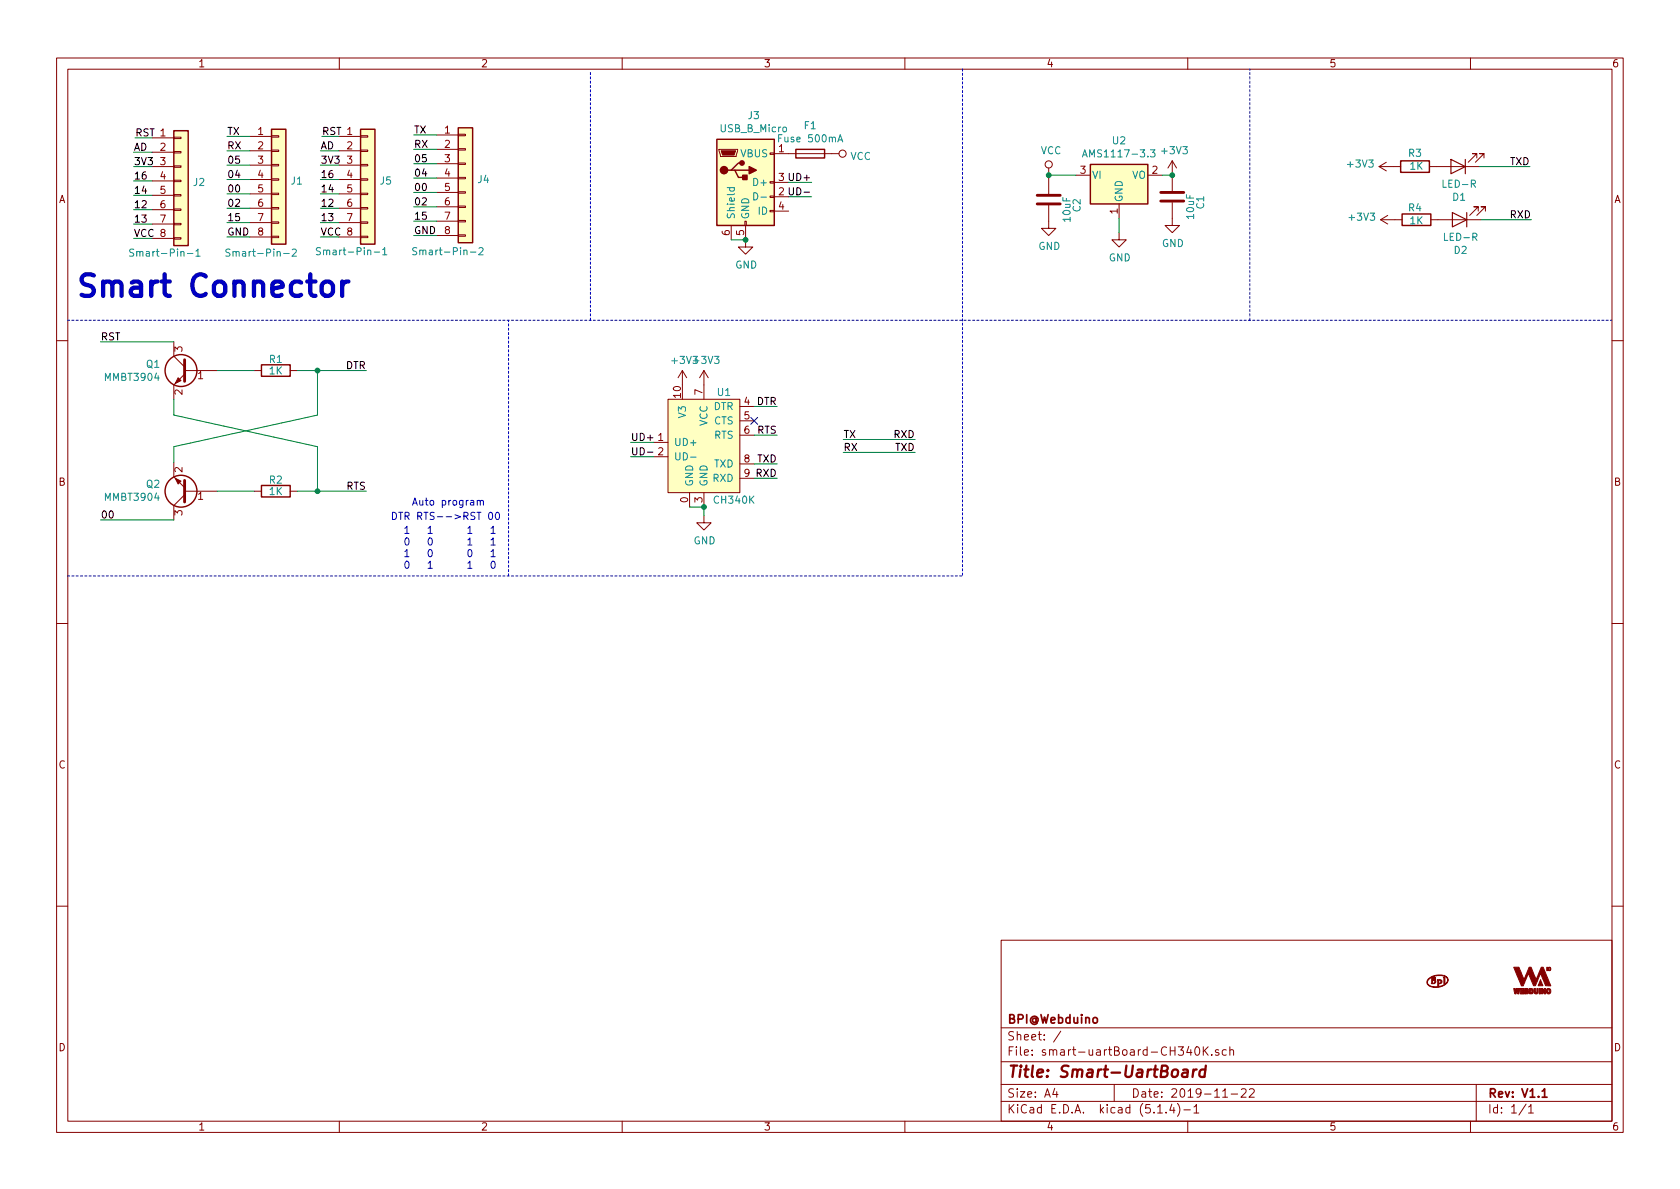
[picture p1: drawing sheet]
EESchema Schematic File Version 4
LIBS:smart-uartBoard-CH340K-cache
EELAYER 30 0
EELAYER END
$Descr A4 11693 8268
encoding utf-8
Sheet 1 1
Title "Smart-UartBoard"
Date "2019-11-22"
Rev "V1.1"
Comp "BPI@Webduino"
Comment1 ""
Comment2 ""
Comment3 ""
Comment4 ""
$EndDescr
$Comp
L Connector_Generic:Conn_01x08 J2
U 1 1
P 1260 1250
F 0 "J2" H 1340 1242 50  0000 L CNN
F 1 "Smart-Pin-1" H 890 750 50  0000 L CNN
F 2 "Pin_Headers:Pin_Header_Straight_1x08_Pitch2.54mm" H 1260 1250 50  0001 C CNN
F 3 "~" H 1260 1250 50  0001 C CNN
	1    1260 1250
	1    0    0    -1  
$EndComp
$Comp
L Connector_Generic:Conn_01x08 J1
U 1 1
P 1940 1240
F 0 "J1" H 2020 1232 50  0000 L CNN
F 1 "Smart-Pin-2" H 1560 730 50  0000 L CNN
F 2 "Pin_Headers:Pin_Header_Straight_1x08_Pitch2.54mm" H 1940 1240 50  0001 C CNN
F 3 "~" H 1940 1240 50  0001 C CNN
	1    1940 1240
	1    0    0    -1  
$EndComp
Wire Wire Line
	1740 940  1580 940 
Wire Wire Line
	1740 1040 1580 1040
Wire Wire Line
	1740 1140 1580 1140
Wire Wire Line
	1740 1240 1580 1240
Wire Wire Line
	1740 1340 1580 1340
Wire Wire Line
	1740 1440 1580 1440
Wire Wire Line
	1740 1540 1580 1540
Wire Wire Line
	1740 1640 1580 1640
Wire Wire Line
	1060 950  940  950 
Wire Wire Line
	1060 1050 930  1050
Wire Wire Line
	1060 1150 930  1150
Wire Wire Line
	1060 1250 930  1250
Wire Wire Line
	1060 1350 930  1350
Wire Wire Line
	1060 1450 930  1450
Wire Wire Line
	1060 1550 930  1550
Wire Wire Line
	1060 1650 930  1650
Text Label 1580 940  0    50   ~ 0
TX
Text Label 1580 1040 0    50   ~ 0
RX
Text Label 1580 1140 0    50   ~ 0
05
Text Label 1580 1240 0    50   ~ 0
04
Text Label 1580 1340 0    50   ~ 0
00
Text Label 1580 1440 0    50   ~ 0
02
Text Label 1580 1540 0    50   ~ 0
15
Text Label 1580 1640 0    50   ~ 0
GND
Text Label 940  950  0    50   ~ 0
RST
Text Label 930  1050 0    50   ~ 0
AD
Text Label 930  1150 0    50   ~ 0
3V3
Text Label 930  1250 0    50   ~ 0
16
Text Label 930  1350 0    50   ~ 0
14
Text Label 930  1450 0    50   ~ 0
12
Text Label 930  1550 0    50   ~ 0
13
Text Label 930  1650 0    50   ~ 0
VCC
Text Notes 520  2080 0    150  ~ 30
Smart Connector
Wire Wire Line
	4550 3070 4390 3070
Wire Wire Line
	4550 3170 4390 3170
Text Label 4390 3070 0    50   ~ 0
UD+
Text Label 4390 3170 0    50   ~ 0
UD-
Wire Wire Line
	5250 2820 5410 2820
Wire Wire Line
	5250 3020 5410 3020
NoConn ~ 5250 2920
Wire Wire Line
	5250 3220 5410 3220
Wire Wire Line
	5250 3320 5410 3320
Text Label 5410 3320 2    50   ~ 0
RXD
Text Label 5410 3220 2    50   ~ 0
TXD
Text Label 5410 2820 2    50   ~ 0
DTR
Text Label 5410 3020 2    50   ~ 0
RTS
$Comp
L Connector:USB_B_Micro J3
U 1 1
P 5190 1260
F 0 "J3" H 5247 1727 50  0000 C CNN
F 1 "USB_B_Micro" H 5247 1636 50  0000 C CNN
F 2 "Connector_USB:USB_Micro-B_Molex-105017-0001" H 5340 1210 50  0001 C CNN
F 3 "~" H 5340 1210 50  0001 C CNN
	1    5190 1260
	1    0    0    -1  
$EndComp
Wire Wire Line
	5490 1360 5650 1360
Wire Wire Line
	5490 1260 5650 1260
Text Label 5650 1260 2    50   ~ 0
UD+
Text Label 5650 1360 2    50   ~ 0
UD-
$Comp
L power:VCC #PWR0106
U 1 1
P 5790 1060
F 0 "#PWR0106" H 5790 910 50  0001 C CNN
F 1 "VCC" V 5807 1188 50  0000 L CNN
F 2 "" H 5790 1060 50  0001 C CNN
F 3 "" H 5790 1060 50  0001 C CNN
	1    5790 1060
	0    1    1    0   
$EndComp
$Comp
L power:GND #PWR0107
U 1 1
P 5190 1660
F 0 "#PWR0107" H 5190 1410 50  0001 C CNN
F 1 "GND" H 5195 1487 50  0000 C CNN
F 2 "" H 5190 1660 50  0001 C CNN
F 3 "" H 5190 1660 50  0001 C CNN
	1    5190 1660
	1    0    0    -1  
$EndComp
Wire Wire Line
	5090 1660 5190 1660
Connection ~ 5190 1660
$Comp
L Connector_Generic:Conn_01x08 J5
U 1 1
P 2560 1240
F 0 "J5" H 2640 1232 50  0000 L CNN
F 1 "Smart-Pin-1" H 2190 740 50  0000 L CNN
F 2 "Pin_Headers:Pin_Header_Straight_1x08_Pitch2.54mm" H 2560 1240 50  0001 C CNN
F 3 "~" H 2560 1240 50  0001 C CNN
	1    2560 1240
	1    0    0    -1  
$EndComp
$Comp
L Connector_Generic:Conn_01x08 J4
U 1 1
P 3240 1230
F 0 "J4" H 3320 1222 50  0000 L CNN
F 1 "Smart-Pin-2" H 2860 720 50  0000 L CNN
F 2 "Pin_Headers:Pin_Header_Straight_1x08_Pitch2.54mm" H 3240 1230 50  0001 C CNN
F 3 "~" H 3240 1230 50  0001 C CNN
	1    3240 1230
	1    0    0    -1  
$EndComp
Wire Wire Line
	3040 930  2880 930 
Wire Wire Line
	3040 1030 2880 1030
Wire Wire Line
	3040 1130 2880 1130
Wire Wire Line
	3040 1230 2880 1230
Wire Wire Line
	3040 1330 2880 1330
Wire Wire Line
	3040 1430 2880 1430
Wire Wire Line
	3040 1530 2880 1530
Wire Wire Line
	3040 1630 2880 1630
Wire Wire Line
	2360 940  2240 940 
Wire Wire Line
	2360 1040 2230 1040
Wire Wire Line
	2360 1140 2230 1140
Wire Wire Line
	2360 1240 2230 1240
Wire Wire Line
	2360 1340 2230 1340
Wire Wire Line
	2360 1440 2230 1440
Wire Wire Line
	2360 1540 2230 1540
Wire Wire Line
	2360 1640 2230 1640
Text Label 2880 930  0    50   ~ 0
TX
Text Label 2880 1030 0    50   ~ 0
RX
Text Label 2880 1130 0    50   ~ 0
05
Text Label 2880 1230 0    50   ~ 0
04
Text Label 2880 1330 0    50   ~ 0
00
Text Label 2880 1430 0    50   ~ 0
02
Text Label 2880 1530 0    50   ~ 0
15
Text Label 2880 1630 0    50   ~ 0
GND
Text Label 2240 940  0    50   ~ 0
RST
Text Label 2230 1040 0    50   ~ 0
AD
Text Label 2230 1140 0    50   ~ 0
3V3
Text Label 2230 1240 0    50   ~ 0
16
Text Label 2230 1340 0    50   ~ 0
14
Text Label 2230 1440 0    50   ~ 0
12
Text Label 2230 1540 0    50   ~ 0
13
Text Label 2230 1640 0    50   ~ 0
VCC
$Comp
L power:GND #PWR0108
U 1 1
P 4900 3580
F 0 "#PWR0108" H 4900 3330 50  0001 C CNN
F 1 "GND" H 4905 3407 50  0000 C CNN
F 2 "" H 4900 3580 50  0001 C CNN
F 3 "" H 4900 3580 50  0001 C CNN
	1    4900 3580
	1    0    0    -1  
$EndComp
$Comp
L BPI:CH340K U1
U 1 1
P 4650 2770
F 0 "U1" H 5040 2820 50  0000 C CNN
F 1 "CH340K" H 5110 2070 50  0000 C CNN
F 2 "BPI:ESSOP-10" H 4715 2855 50  0001 C CNN
F 3 "" H 4715 2855 50  0001 C CNN
	1    4650 2770
	1    0    0    -1  
$EndComp
Wire Wire Line
	4900 3580 4900 3520
Wire Wire Line
	4800 3520 4900 3520
Connection ~ 4900 3520
$Comp
L Regulator_Linear:AMS1117-3.3 U2
U 1 1
P 7790 1210
F 0 "U2" H 7790 1452 50  0000 C CNN
F 1 "AMS1117-3.3" H 7790 1361 50  0000 C CNN
F 2 "Package_TO_SOT_SMD:SOT-223-3_TabPin2" H 7790 1410 50  0001 C CNN
F 3 "http://www.advanced-monolithic.com/pdf/ds1117.pdf" H 7890 960 50  0001 C CNN
	1    7790 1210
	1    0    0    -1  
$EndComp
Wire Wire Line
	7490 1210 7300 1210
Wire Wire Line
	8090 1210 8160 1210
$Comp
L power:GND #PWR0101
U 1 1
P 7790 1610
F 0 "#PWR0101" H 7790 1360 50  0001 C CNN
F 1 "GND" H 7795 1437 50  0000 C CNN
F 2 "" H 7790 1610 50  0001 C CNN
F 3 "" H 7790 1610 50  0001 C CNN
	1    7790 1610
	1    0    0    -1  
$EndComp
Wire Wire Line
	7790 1610 7790 1510
$Comp
L Device:C C2
U 1 1
P 7300 1380
F 0 "C2" V 7100 1420 50  0000 C CNN
F 1 "10uF" V 7170 1450 50  0000 C CNN
F 2 "BPI:C0603" H 7338 1230 50  0001 C CNN
F 3 "~" H 7300 1380 50  0001 C CNN
	1    7300 1380
	-1   0    0    1   
$EndComp
Wire Wire Line
	7300 1230 7300 1210
$Comp
L power:VCC #PWR0102
U 1 1
P 7300 1210
F 0 "#PWR0102" H 7300 1060 50  0001 C CNN
F 1 "VCC" H 7317 1383 50  0000 C CNN
F 2 "" H 7300 1210 50  0001 C CNN
F 3 "" H 7300 1210 50  0001 C CNN
	1    7300 1210
	1    0    0    -1  
$EndComp
Connection ~ 7300 1210
$Comp
L power:GND #PWR0103
U 1 1
P 7300 1530
F 0 "#PWR0103" H 7300 1280 50  0001 C CNN
F 1 "GND" H 7305 1357 50  0000 C CNN
F 2 "" H 7300 1530 50  0001 C CNN
F 3 "" H 7300 1530 50  0001 C CNN
	1    7300 1530
	1    0    0    -1  
$EndComp
$Comp
L Device:C C1
U 1 1
P 8160 1360
F 0 "C1" V 7960 1400 50  0000 C CNN
F 1 "10uF" V 8030 1430 50  0000 C CNN
F 2 "BPI:C0603" H 8198 1210 50  0001 C CNN
F 3 "~" H 8160 1360 50  0001 C CNN
	1    8160 1360
	-1   0    0    1   
$EndComp
$Comp
L power:GND #PWR0104
U 1 1
P 8160 1510
F 0 "#PWR0104" H 8160 1260 50  0001 C CNN
F 1 "GND" H 8165 1337 50  0000 C CNN
F 2 "" H 8160 1510 50  0001 C CNN
F 3 "" H 8160 1510 50  0001 C CNN
	1    8160 1510
	1    0    0    -1  
$EndComp
$Comp
L power:+3V3 #PWR0105
U 1 1
P 8160 1210
F 0 "#PWR0105" H 8160 1060 50  0001 C CNN
F 1 "+3V3" H 8175 1383 50  0000 C CNN
F 2 "" H 8160 1210 50  0001 C CNN
F 3 "" H 8160 1210 50  0001 C CNN
	1    8160 1210
	1    0    0    -1  
$EndComp
Connection ~ 8160 1210
$Comp
L power:+3V3 #PWR0109
U 1 1
P 4900 2670
F 0 "#PWR0109" H 4900 2520 50  0001 C CNN
F 1 "+3V3" H 4915 2843 50  0000 C CNN
F 2 "" H 4900 2670 50  0001 C CNN
F 3 "" H 4900 2670 50  0001 C CNN
	1    4900 2670
	1    0    0    -1  
$EndComp
$Comp
L power:+3V3 #PWR0110
U 1 1
P 4750 2670
F 0 "#PWR0110" H 4750 2520 50  0001 C CNN
F 1 "+3V3" H 4765 2843 50  0000 C CNN
F 2 "" H 4750 2670 50  0001 C CNN
F 3 "" H 4750 2670 50  0001 C CNN
	1    4750 2670
	1    0    0    -1  
$EndComp
$Comp
L Device:LED D1
U 1 1
P 10150 1150
F 0 "D1" H 10143 1366 50  0000 C CNN
F 1 "LED-R" H 10143 1275 50  0000 C CNN
F 2 "LED_SMD:LED_0603_1608Metric" H 10150 1150 50  0001 C CNN
F 3 "~" H 10150 1150 50  0001 C CNN
	1    10150 1150
	-1   0    0    1   
$EndComp
$Comp
L Device:R R3
U 1 1
P 9850 1150
F 0 "R3" V 9940 1150 50  0000 C CNN
F 1 "1K" V 9850 1140 50  0000 C CNN
F 2 "BPI:R0402" V 9780 1150 50  0001 C CNN
F 3 "~" H 9850 1150 50  0001 C CNN
	1    9850 1150
	0    -1   -1   0   
$EndComp
$Comp
L power:+3V3 #PWR0111
U 1 1
P 9700 1150
F 0 "#PWR0111" H 9700 1000 50  0001 C CNN
F 1 "+3V3" V 9715 1278 50  0000 L CNN
F 2 "" H 9700 1150 50  0001 C CNN
F 3 "" H 9700 1150 50  0001 C CNN
	1    9700 1150
	0    -1   -1   0   
$EndComp
Wire Wire Line
	10300 1150 10650 1150
$Comp
L Device:LED D2
U 1 1
P 10160 1520
F 0 "D2" H 10153 1736 50  0000 C CNN
F 1 "LED-R" H 10153 1645 50  0000 C CNN
F 2 "LED_SMD:LED_0603_1608Metric" H 10160 1520 50  0001 C CNN
F 3 "~" H 10160 1520 50  0001 C CNN
	1    10160 1520
	-1   0    0    1   
$EndComp
$Comp
L Device:R R4
U 1 1
P 9860 1520
F 0 "R4" V 9940 1530 50  0000 C CNN
F 1 "1K" V 9850 1520 50  0000 C CNN
F 2 "BPI:R0402" V 9790 1520 50  0001 C CNN
F 3 "~" H 9860 1520 50  0001 C CNN
	1    9860 1520
	0    -1   -1   0   
$EndComp
$Comp
L power:+3V3 #PWR0112
U 1 1
P 9710 1520
F 0 "#PWR0112" H 9710 1370 50  0001 C CNN
F 1 "+3V3" V 9725 1648 50  0000 L CNN
F 2 "" H 9710 1520 50  0001 C CNN
F 3 "" H 9710 1520 50  0001 C CNN
	1    9710 1520
	0    -1   -1   0   
$EndComp
Wire Wire Line
	10310 1520 10660 1520
Text Label 10650 1150 2    50   ~ 0
TXD
Text Label 10660 1520 2    50   ~ 0
RXD
$Comp
L Device:Fuse F1
U 1 1
P 5640 1060
F 0 "F1" V 5443 1060 50  0000 C CNN
F 1 "Fuse 500mA" V 5534 1060 50  0000 C CNN
F 2 "BPI:R0805" V 5570 1060 50  0001 C CNN
F 3 "~" H 5640 1060 50  0001 C CNN
	1    5640 1060
	0    1    1    0   
$EndComp
Wire Wire Line
	5870 3050 6370 3050
Wire Wire Line
	5870 3140 6370 3140
Text Label 5870 3140 0    50   ~ 0
RX
Text Label 6370 3140 2    50   ~ 0
TXD
Text Label 6370 3050 2    50   ~ 0
RXD
Text Label 5870 3050 0    50   ~ 0
TX
Wire Notes Line
	4110 2220 4110 480 
Wire Notes Line
	8700 2220 8700 470 
Wire Notes Line
	470  2220 11220 2220
Wire Notes Line
	3540 4000 3540 2220
Wire Notes Line
	6700 470  6700 4000
Text Label 2550 3410 2    50   ~ 0
RTS
Text Label 2550 2570 2    50   ~ 0
DTR
Text Label 700  2370 0    50   ~ 0
RST
Text Label 700  3610 0    50   ~ 0
00
Wire Wire Line
	1210 3610 700  3610
Wire Wire Line
	1210 2370 700  2370
Wire Wire Line
	2210 3410 2550 3410
Connection ~ 2210 3410
Wire Wire Line
	2070 3410 2210 3410
Wire Wire Line
	2210 3100 2210 3410
Wire Wire Line
	2210 2570 2550 2570
Connection ~ 2210 2570
Wire Wire Line
	2210 2880 2210 2570
Wire Wire Line
	1210 3210 1210 3100
Wire Wire Line
	1210 2880 1210 2770
Wire Wire Line
	2210 3100 1210 2880
Wire Wire Line
	2210 2880 1210 3100
Wire Wire Line
	2070 2570 2210 2570
Wire Wire Line
	1510 3410 1770 3410
Wire Wire Line
	1510 2570 1770 2570
$Comp
L Device:R R1
U 1 1
P 1920 2570
F 0 "R1" V 1840 2570 50  0000 C CNN
F 1 "1K" V 1920 2570 50  0000 C CNN
F 2 "BPI:R0402" V 1850 2570 50  0001 C CNN
F 3 "~" H 1920 2570 50  0001 C CNN
	1    1920 2570
	0    1    1    0   
$EndComp
$Comp
L Device:R R2
U 1 1
P 1920 3410
F 0 "R2" V 1840 3410 50  0000 C CNN
F 1 "1K" V 1920 3410 50  0000 C CNN
F 2 "BPI:R0402" V 1850 3410 50  0001 C CNN
F 3 "~" H 1920 3410 50  0001 C CNN
	1    1920 3410
	0    1    1    0   
$EndComp
$Comp
L Transistor_BJT:MMBT3904 Q2
U 1 1
P 1310 3410
F 0 "Q2" H 1501 3364 50  0000 L CNN
F 1 "MMBT3904" H 1501 3455 50  0000 L CNN
F 2 "Package_TO_SOT_SMD:SOT-23" H 1510 3335 50  0001 L CIN
F 3 "https://www.fairchildsemi.com/datasheets/2N/2N3904.pdf" H 1310 3410 50  0001 L CNN
	1    1310 3410
	-1   0    0    1   
$EndComp
$Comp
L Transistor_BJT:MMBT3904 Q1
U 1 1
P 1310 2570
F 0 "Q1" H 1501 2616 50  0000 L CNN
F 1 "MMBT3904" H 1501 2525 50  0000 L CNN
F 2 "Package_TO_SOT_SMD:SOT-23" H 1510 2495 50  0001 L CIN
F 3 "https://www.fairchildsemi.com/datasheets/2N/2N3904.pdf" H 1310 2570 50  0001 L CNN
	1    1310 2570
	-1   0    0    -1  
$EndComp
Text Notes 3380 3520 2    50   ~ 0
Auto program
Text Notes 3460 3960 2    50   ~ 0
1   1      1   1\n0   0      1   1\n1   0      0   1\n0   1      1   0
Text Notes 3490 3620 2    50   ~ 0
DTR RTS-->RST 00\n
Wire Notes Line
	470  4000 6700 4000
$Comp
L BPI:BPI-LOGO O1
U 1 1
P 10010 6820
F 0 "O1" H 10010 6778 60  0001 C CNN
F 1 "BPI-LOGO" H 10010 6862 60  0001 C CNN
F 2 "BPI:bpi-logo" H 10010 6820 50  0001 C CNN
F 3 "" H 10010 6820 50  0001 C CNN
	1    10010 6820
	1    0    0    -1  
$EndComp
$Comp
L BPI:Webduino-Logo O2
U 1 1
P 10670 6820
F 0 "O2" H 10670 6750 60  0001 C CNN
F 1 "Webduino-Logo" H 10670 6890 60  0001 C CNN
F 2 "BPI:webduino-logo" H 10670 6820 50  0001 C CNN
F 3 "" H 10670 6820 50  0001 C CNN
	1    10670 6820
	1    0    0    -1  
$EndComp
$EndSCHEMATC
